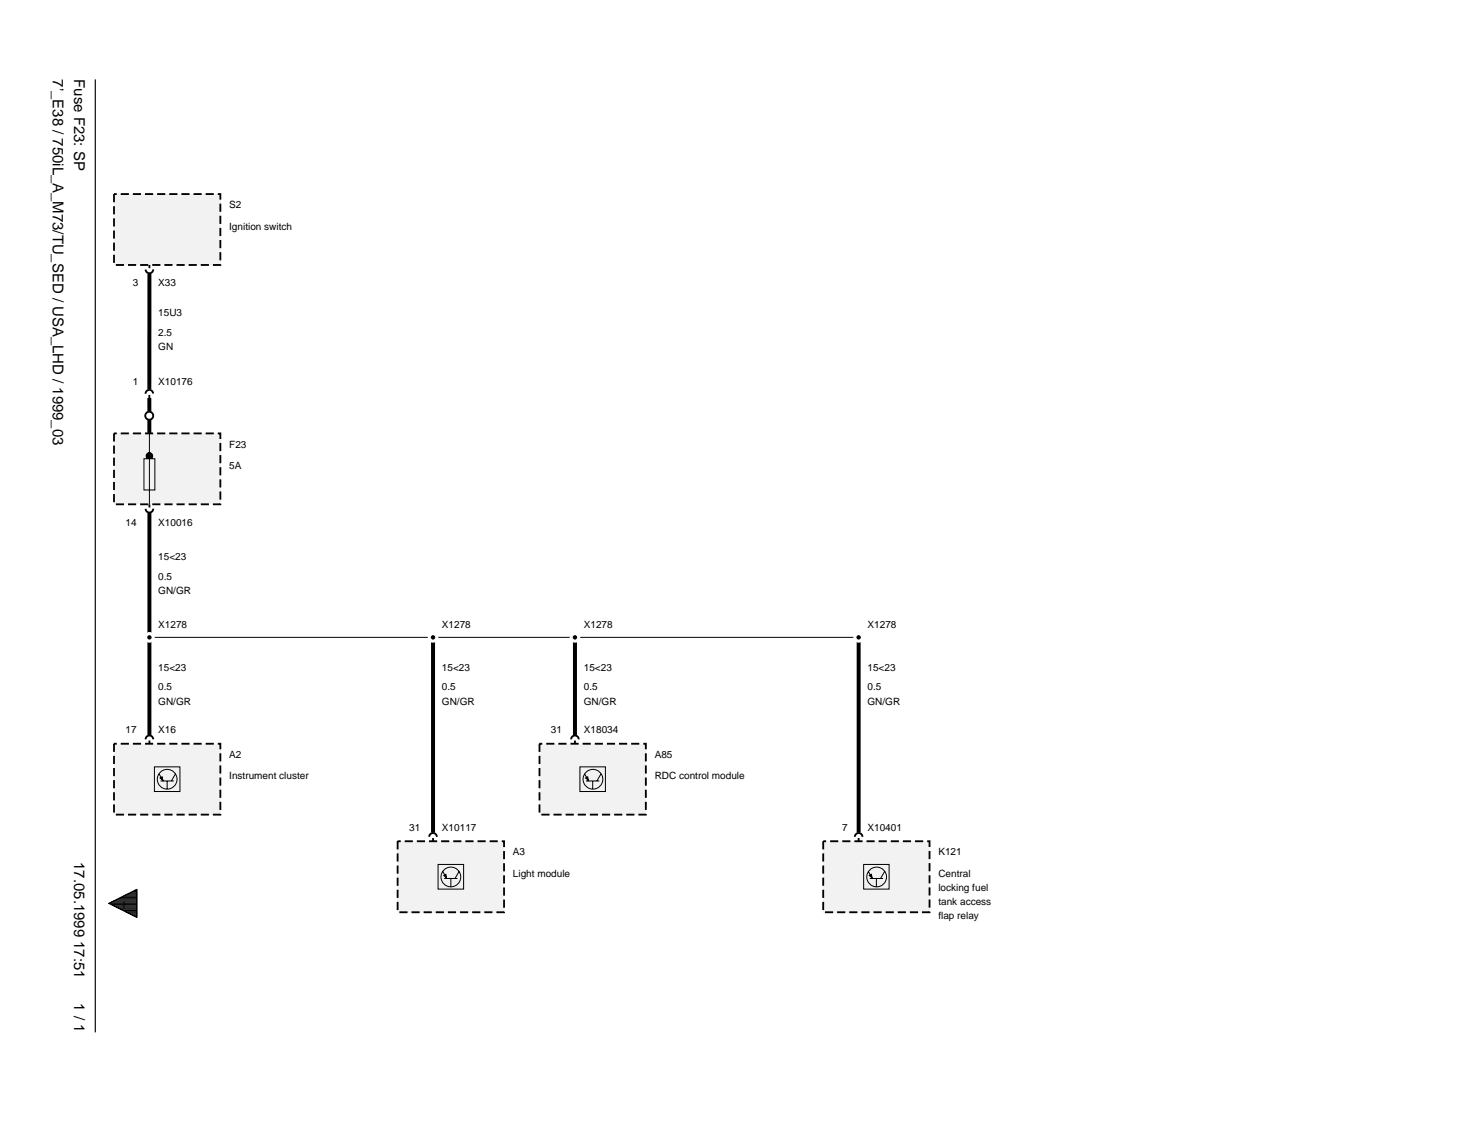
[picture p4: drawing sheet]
<svg xmlns="http://www.w3.org/2000/svg" width="279mm" height="216mm" viewBox="0 0 279 216" stroke-linecap="round" stroke-linejoin="round" font-family="sans-serif">
<path d="M18 15v180" fill="none" stroke="#000" stroke-width=".22"/>
<g fill="#f2f2f2">
<path d="M21.5 36.7h20.1v13.4h-20.1z"/>
<path d="M21.5 81.9h20.1v13.4h-20.1z"/>
<path d="M30.2 147l.4-.3 .2 .7z"/>
<path d="M21.5 140.5h20.1v13.4h-20.1z"/>
<path d="M83.8 165.4l.4-.2 .2 .6z"/>
<path d="M75.1 158.9h20.1v13.4h-20.1z"/>
<path d="M110.6 147l.4-.3 .1 .7z"/>
<path d="M101.9 140.5h20.1v13.4h-20.1z"/>
<path d="M164.2 165.4l.4-.2 .1 .6z"/>
<path d="M155.5 158.9h20.1v13.4h-20.1z"/>
</g>
<path d="M28.2 51.7v21.8M28.2 75.2v6.7M28.2 96.9v41.9M81.8 120.4v36.9M108.6 120.4v18.4M162.2 120.4v36.9" fill="none" stroke="#000" stroke-width=".75" stroke-linecap="butt"/>
<path d="M28.2 50.1v.6M28.9 50.9a.72 .72 0 0 1-.7 .7 .72 .72 0 0 1-.7-.7M28.2 95.3v.6M28.9 96.1a.72 .72 0 0 1-.7 .7 .72 .72 0 0 1-.7-.7M27.5 139.6a.72 .72 0 0 1 .7-.7 .72 .72 0 0 1 .7 .7M28.2 139.9v.6M107.9 139.6a.72 .72 0 0 1 .7-.7 .72 .72 0 0 1 .7 .7M108.6 139.9v.6M81.1 158.1a.72 .72 0 0 1 .7-.8 .72 .72 0 0 1 .7 .8M81.8 158.3v.6M161.5 158.1a.72 .72 0 0 1 .7-.8 .72 .72 0 0 1 .7 .8M162.2 158.3v.6" fill="none" stroke="#000" stroke-width=".35"/>
<path d="M21.5 36.7h20.1v13.4h-20.1zM21.5 81.9h20.1v13.4h-20.1zM21.5 140.5h20.1v13.4h-20.1zM75.1 158.9h20.1v13.4h-20.1zM101.9 140.5h20.1v13.4h-20.1zM155.5 158.9h20.1v13.4h-20.1z" fill="none" stroke="#000" stroke-width=".35" stroke-dasharray="1.5 .8" stroke-linecap="butt"/>
<g fill="none" stroke="#000" stroke-width=".19">
<path d="M27.2 86.6h2.1v6h-2.1zM27.6 86.2h1.2M27.7 86h1.1M27.7 86.4h1.1M27.7 85.9h1.1M27.8 86.5h.9M27.8 85.7h.9M28 85.6h.5M28.2 81.9v13.4M28.6 86.6a.61 .61 0 0 0 .1-.9 .61 .61 0 0 0-1 0 .61 .61 0 0 0 .2 1M29.2 144.9h4.8v4.6h-4.8zM30.1 146.2l.7 1.3"/>
<path d="M30.2 147l.4-.3 .2 .7zM30.3 147.5h2.5M31.6 147.5v1.5M33.1 146.2l-.7 1.3M109.6 144.9h4.8v4.6h-4.8zM110.5 146.2l.7 1.3M110.6 147l.4-.3 .1 .7zM110.7 147.5h2.5M112 147.5v1.5M113.5 146.2l-.7 1.3M20.5 170.6l5.4-2.6v5.3zM20.5 170.6h5.4"/>
<path d="M21 170.9h4.9M21 170.4h4.9M21.5 171.1h4.4M21.5 170.2h4.4M21.9 171.3h4M21.9 170h4M22.3 171.5h3.6M22.3 169.7h3.6M22.8 171.8h3.1M22.8 169.5h3.1M23.3 172h2.6M23.3 169.3h2.6"/>
<path d="M23.7 172.2h2.2M23.7 169.1h2.2M24.1 172.4h1.8M24.1 168.9h1.8M24.6 172.6h1.3M24.6 168.6h1.3M25.1 172.9h.8M25.1 168.4h.8M25.5 173.1h.4M25.5 168.2h.4M82.8 163.3h4.8v4.6h-4.8zM83.7 164.6l.7 1.3"/>
<path d="M83.8 165.4l.4-.2 .1 .6zM83.9 165.9h2.5M85.2 166v1.5M86.7 164.6l-.7 1.3M163.2 163.3h4.8v4.6h-4.8zM164 164.6l.8 1.3M164.2 165.4l.4-.2 .1 .6zM164.3 165.9h2.5M165.6 166v1.5M167.1 164.6l-.7 1.3"/>
<circle cx="31.6" cy="147.2" r="1.87"/>
<circle cx="112" cy="147.2" r="1.87"/>
<circle cx="85.2" cy="165.7" r="1.87"/>
<circle cx="165.6" cy="165.7" r="1.87"/>
</g>
<path d="M27.6 77.9a.84 .84 0 0 1 .9-.2 .84 .84 0 0 1 .6 .8h-.9h.9a.84 .84 0 0 1-1.2 .8 .84 .84 0 0 1-.3-1.4z" fill="#fff"/>
<circle cx="28.2" cy="78.5" r=".75" fill="none" stroke="#000" stroke-width=".35"/>
<path d="M28.7 120.4h52.7M82.2 120.4h26M109 120.4h52.8" fill="none" stroke="#000" stroke-width=".19"/>
<path d="M27.5 119.7a1 1 0 0 1 1.1-.2 1 1 0 0 1 .6 .9h-1h1a1.01 1.01 0 0 1-1.4 .9 1.01 1.01 0 0 1-.3-1.6z" fill="#fff"/>
<path d="M28 120a.42 .42 0 0 1 .6 .4h-.4h.4a.42 .42 0 0 1-.6 .4 .42 .42 0 0 1 0-.8z" fill="#000"/>
<path d="M81.1 119.7a1 1 0 0 1 1.1-.2 1 1 0 0 1 .6 .9h-1h1a1.01 1.01 0 0 1-1.4 .9 1.01 1.01 0 0 1-.3-1.6z" fill="#fff"/>
<path d="M81.6 120a.42 .42 0 0 1 .6 .4h-.4h.4a.42 .42 0 0 1-.6 .4 .42 .42 0 0 1 0-.8z" fill="#000"/>
<path d="M107.9 119.7a1 1 0 0 1 1.1-.2 1 1 0 0 1 .6 .9h-1h1a1.01 1.01 0 0 1-1.4 .9 1.01 1.01 0 0 1-.3-1.6z" fill="#fff"/>
<path d="M108.2 120.2a.42 .42 0 0 1 .5-.2 .42 .42 0 0 1 .3 .4h-.4h.4a.42 .42 0 0 1-.5 .4 .42 .42 0 0 1-.3-.6z" fill="#000"/>
<path d="M161.5 119.7a1 1 0 0 1 1.1-.2 1 1 0 0 1 .6 .9h-1h1a1.01 1.01 0 0 1-1.4 .9 1.01 1.01 0 0 1-.3-1.6z" fill="#fff"/>
<path d="M161.8 120.2a.42 .42 0 0 1 .5-.2 .42 .42 0 0 1 .3 .4h-.4h.4a.42 .42 0 0 1-.5 .4 .42 .42 0 0 1-.3-.6z" fill="#000"/>
<path d="M28.2 74.6v.6M28.9 74.3a.72 .72 0 0 0-.7-.7 .72 .72 0 0 0-.7 .8" fill="none" stroke="#000" stroke-width=".35"/>
<g font-size="2.8">
<text x="10" y="15" transform="rotate(90 10 15)">7’_E38 / 750iL_A_M73/TU_SED / USA_LHD / 1999_03</text>
<text x="14" y="15" transform="rotate(90 14 15)">Fuse F23: SP</text>
<text x="14" y="162.9" transform="rotate(90 14 162.9)">17.05.1999 17:51</text>
<text x="14" y="189.5" transform="rotate(90 14 189.5)">1 / 1</text>
</g>
<g font-size="1.9">
<text x="43.3" y="39.3">S2</text>
<text x="43.3" y="43.4">Ignition switch</text>
<text x="25.1" y="54.1">3</text>
<text x="29.9" y="54.1">X33</text>
<text x="29.9" y="59.8">15U3</text>
<text x="29.9" y="63.4">2.5</text>
<text x="29.9" y="66.1">GN</text>
<text x="25.1" y="72.7">1</text>
<text x="29.9" y="72.7">X10176</text>
<text x="43.3" y="88.6">5A</text>
<text x="43.3" y="84.5">F23</text>
<text x="23.7" y="99.3">14</text>
<text x="29.9" y="99.3">X10016</text>
<text x="29.9" y="105.8">15&lt;23</text>
<text x="29.9" y="112.2">GN/GR</text>
<text x="29.9" y="109.5">0.5</text>
<text x="29.9" y="118.5">X1278</text>
<text x="83.5" y="118.5">X1278</text>
<text x="110.3" y="118.5">X1278</text>
<text x="163.9" y="118.5">X1278</text>
<text x="29.9" y="130.4">0.5</text>
<text x="29.9" y="126.7">15&lt;23</text>
<text x="83.5" y="130.4">0.5</text>
<text x="83.5" y="126.7">15&lt;23</text>
<text x="110.3" y="130.4">0.5</text>
<text x="110.3" y="126.7">15&lt;23</text>
<text x="163.9" y="130.4">0.5</text>
<text x="163.9" y="126.7">15&lt;23</text>
<text x="29.9" y="133.1">GN/GR</text>
<text x="83.5" y="133.1">GN/GR</text>
<text x="110.3" y="133.1">GN/GR</text>
<text x="163.9" y="133.1">GN/GR</text>
<text x="23.7" y="138.5">17</text>
<text x="29.9" y="138.5">X16</text>
<text x="43.3" y="143.2">A2</text>
<text x="104.1" y="138.5">31</text>
<text x="110.3" y="138.5">X18034</text>
<text x="123.7" y="143.2">A85</text>
<text x="43.3" y="147.2">Instrument cluster</text>
<text x="123.7" y="147.2">RDC control module</text>
<text x="77.3" y="156.9">31</text>
<text x="83.5" y="156.9">X10117</text>
<text x="96.9" y="161.6">A3</text>
<text x="159.1" y="156.9">7</text>
<text x="163.9" y="156.9">X10401</text>
<text x="177.3" y="161.6">K121</text>
<text x="96.9" y="165.6">Light module</text>
<text x="177.3" y="165.6">Central</text>
<text x="23.2" y="171.6">I</text>
<text x="177.3" y="168.3">locking fuel</text>
<text x="177.3" y="171">tank access</text>
<text x="177.3" y="173.6">flap relay</text>
</g>
</svg>
